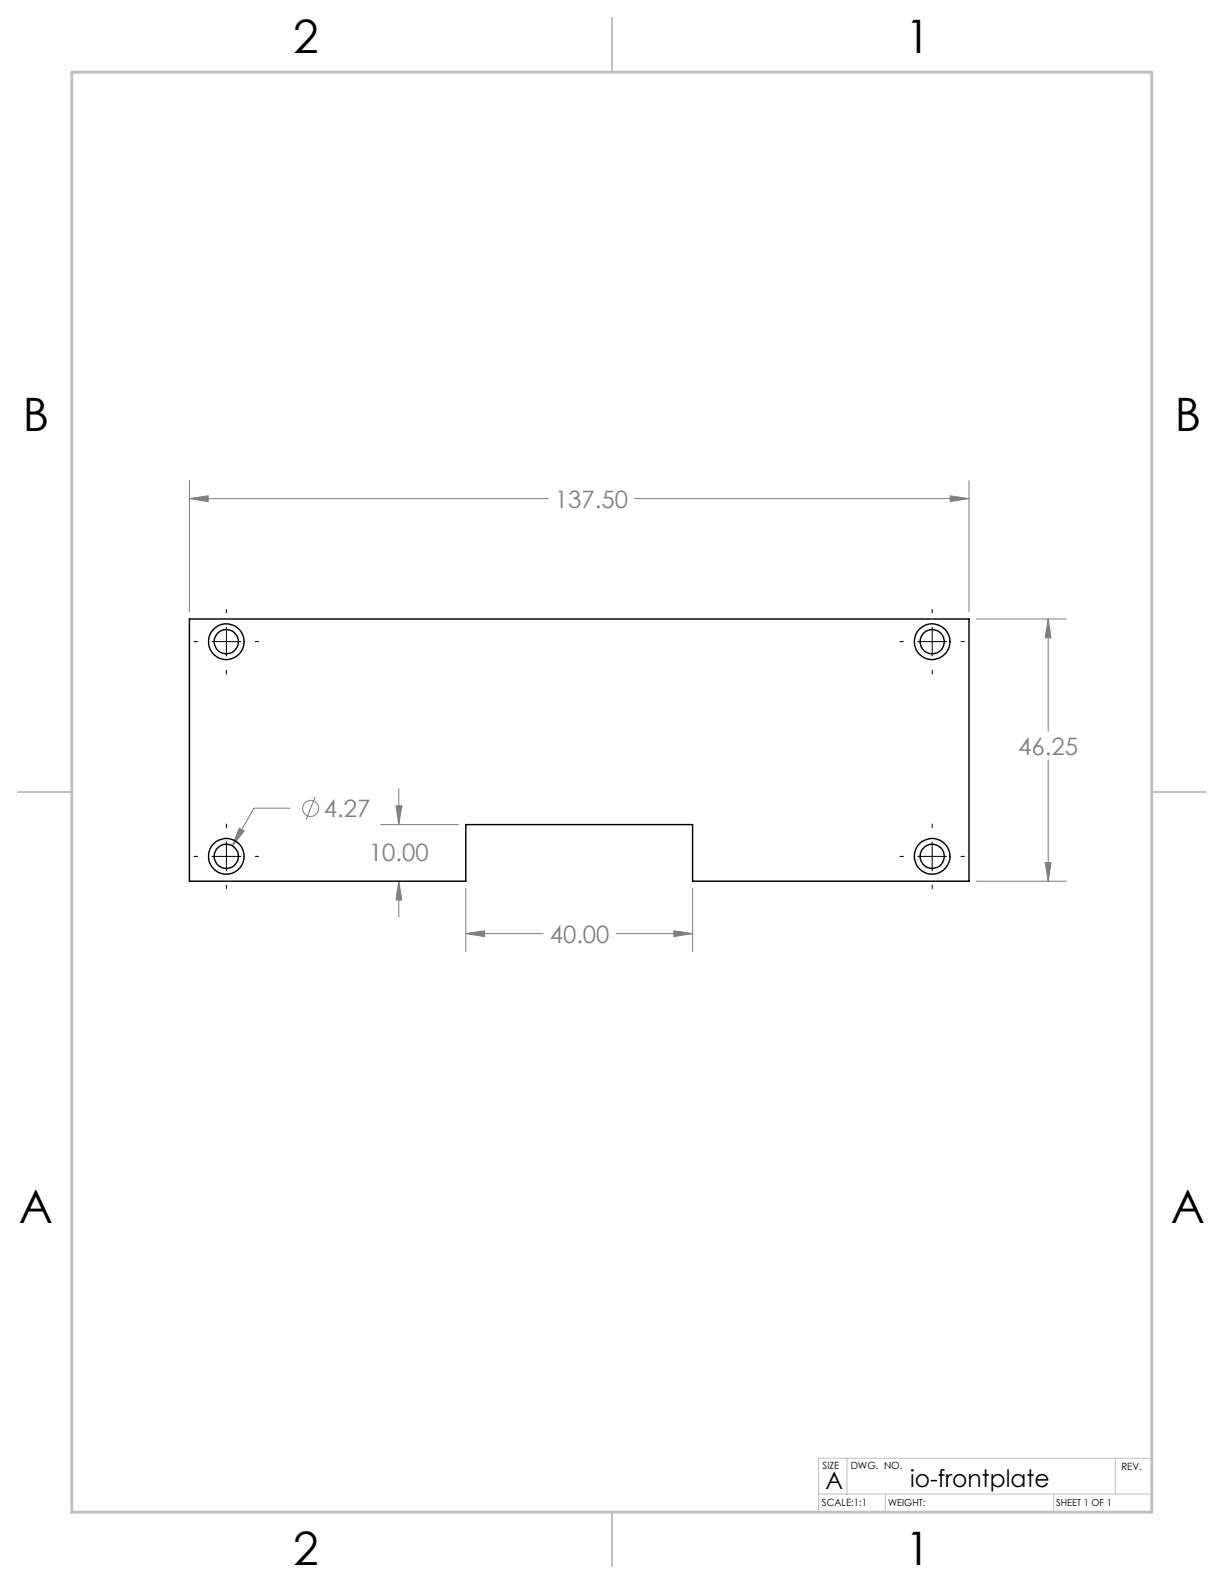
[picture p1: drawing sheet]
<svg xmlns="http://www.w3.org/2000/svg" width="216mm" height="279mm" viewBox="0 0 216 279" stroke-linecap="round" stroke-linejoin="round" font-family="sans-serif">
<g fill="none" stroke="#808080" stroke-width=".18">
<path d="M33.4 87.9l3.3-.4v1zM33.4 84.8v23.1M33.4 87.9h63.3M111.9 87.9h59M167.6 87.5l3.3 .4-3.3 .6zM170.9 84.8v23.1M172.2 109.2h15.9M184.9 109.2l.5 3.3h-1zM184.9 109.2v19.8M70.3 139.1v6.4M184.9 134v21.4M42.2 146.1l.9 .5-2.1 2.6z"/>
<path d="M51.2 142.6h-6.4l-3.8 6.6M55.6 140.6l-1.6 4M67.2 145.5h13.7M69.8 142.1h1.1l-.6 3.4zM70.3 155.4l.6 3.3h-1.1zM70.3 155.4v6.4M82.2 156.7v11.2M122.2 156.7v11.2M172.2 155.4h15.9M184.4 152.2h1l-.5 3.2zM82.2 164.7l3.3-.5v1zM82.2 164.7h13.6"/>
<path d="M108.7 164.7h13.5M118.9 164.2l3.3 .5-3.3 .5z"/>
<circle cx="54.8" cy="142.6" r="1.41"/>
</g>
<g fill="none" stroke="#000" stroke-width=".18">
<path d="M34.2 113.2h.7M37.4 113.2h5.1M39.9 107.5v.6M39.9 110.6v5.1M39.9 118.3v.6M45 113.2h.6M158.7 113.2h.6M161.9 113.2h5.1M164.4 107.5v.6M164.4 110.6v5.1M164.4 118.3v.6M169.5 113.2h.6"/>
<path d="M34.2 151.1h.7M37.4 151.1h5.1M39.9 145.3v.7M39.9 148.5v5.1M39.9 156.1v.6M45 151.1h.6M158.7 151.1h.6M161.9 151.1h5.1M164.4 145.3v.7M164.4 148.5v5.1M164.4 156.1v.6M169.5 151.1h.6"/>
</g>
<path d="M149.4 257.2v6.3M196.7 257.2v6.3M203.2 257.2h-58.8v9.5M144.4 263.5h58.8M156.2 263.5v3.2M185.9 263.5v3.2" fill="none" stroke="#c0c0c0" stroke-width=".18"/>
<path d="M108 3.2v9.5M3.1 139.7h9.6M203.2 139.7h9.5M108 266.7v9.6" fill="none" stroke="#c0c0c0" stroke-width=".25"/>
<path d="M12.7 12.7h190.5v254h-190.5z" fill="none" stroke="#c0c0c0" stroke-width=".5"/>
<path d="M167.6 87.5l3.3 .4-3.3 .6zM33.4 87.9l3.3-.4v1zM184.4 152.2h1l-.5 3.2zM184.9 109.2l.5 3.3h-1zM118.9 164.2l3.3 .5-3.3 .5zM82.2 164.7l3.3-.5v1zM69.8 142.1h1.1l-.6 3.4zM70.3 155.4l.6 3.3h-1.1zM42.2 146.1l-1.2 3.1 2.1-2.6z" fill="#808080"/>
<g fill="none" stroke="#000" stroke-width=".25">
<path d="M33.4 109.2h137.5v46.2h-48.7v-9.9h-40v9.9h-48.8z"/>
<circle cx="39.9" cy="113.2" r="3.2"/>
<circle cx="39.9" cy="113.2" r="2.15"/>
<circle cx="164.4" cy="113.2" r="3.2"/>
<circle cx="164.4" cy="113.2" r="2.15"/>
<circle cx="39.9" cy="151.1" r="3.1"/>
<circle cx="39.9" cy="151" r="2.15"/>
<circle cx="164.4" cy="151" r="2.15"/>
<circle cx="164.4" cy="151.1" r="3.1"/>
</g>
<g font-size="8.1">
<text x="51.7" y="9.3">2</text>
<text x="159.7" y="9.3">1</text>
<text x="4" y="76">B</text>
<text x="207.2" y="76">B</text>
<text x="3.3" y="215.7">A</text>
<text x="206.5" y="215.7">A</text>
<text x="51.7" y="276">2</text>
<text x="159.7" y="276">1</text>
</g>
<g font-size="4.2" fill="#808080">
<text x="97.9" y="89.5">137.50</text>
<text x="179.6" y="133.1">46.25</text>
<text x="57.1" y="144.1">4.27</text>
<text x="65.1" y="151.8">10.00</text>
<text x="97" y="166.3">40.00</text>
</g>
<g font-size="4.2">
<text x="145.6" y="262.7">A</text>
<text x="160.5" y="262.4">io-frontplate</text>
</g>
<g font-size="1.8">
<text x="145.1" y="259">SIZE</text>
<text x="150.1" y="259.1">DWG. NO.</text>
<text x="197.8" y="259.2">REV.</text>
<text x="145" y="265.7">SCALE:1:1</text>
</g>
<g font-size="1.7">
<text x="156.7" y="265.7">WEIGHT:</text>
<text x="186.3" y="265.7">SHEET 1 OF 1</text>
</g>
</svg>
